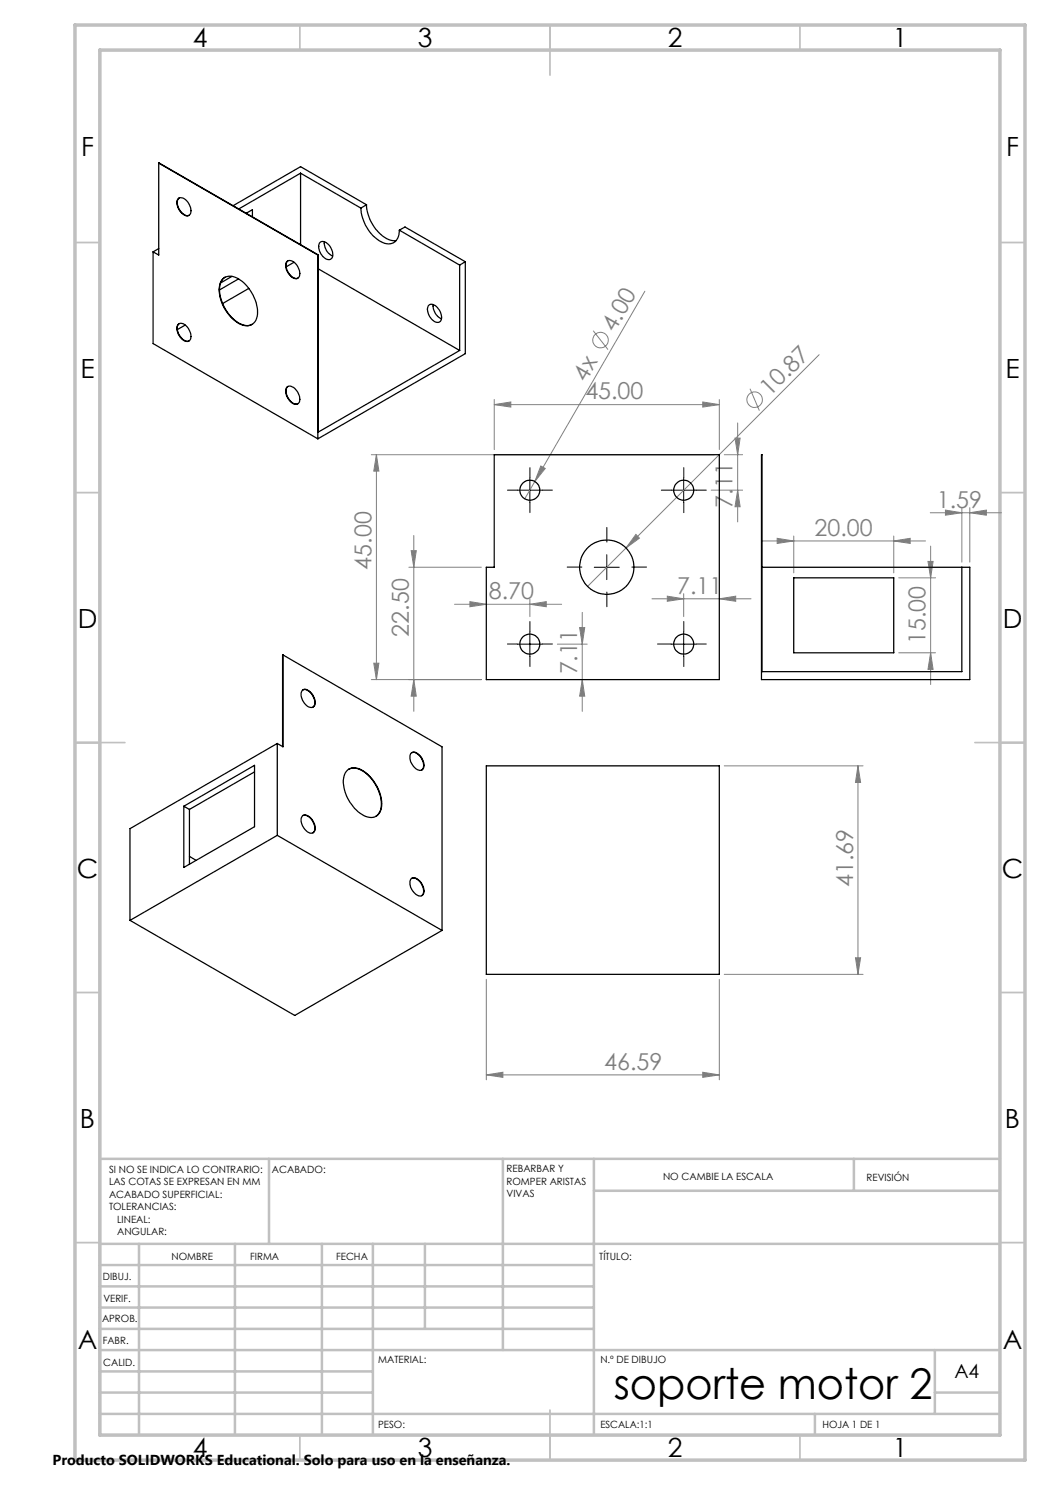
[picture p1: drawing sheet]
<svg xmlns="http://www.w3.org/2000/svg" width="210mm" height="297mm" viewBox="0 0 210 297" stroke-linecap="round" stroke-linejoin="round" font-family="sans-serif">
<g fill="none" stroke="#808080" stroke-width=".2">
<path d="M129 58.2l-22 38.1M98.8 79.9v10M118.6 66.1l3 3.8M143.9 79.9v10M150 77.7l1.9 4.4M163.8 70.9l-46.3 46.4M74.3 90.9h68.5M75.3 90.9l.5 3.3h-1zM75.3 90.9v45M98.8 80.9l3.4-.5v1zM98.8 80.9h45.1M107 96.3l-2 3.5"/>
<path d="M108.2 93.2l.8 .5-2 2.6zM140.5 80.4l3.4 .5-3.4 .5zM142.2 98h6.3M144.9 90.9h3.6M147 87.6h1l-.5 3.3zM147.5 98l.5 3.3h-1zM147.5 84.6v19.8M81.8 113.4h14.5M82.2 110.1h1.1l-.5 3.3zM82.8 107.1v35.2M106 119.8v3.5M127.2 106.9l.7 .7-2.7 2z"/>
<path d="M130.4 119.8h19.8M133.5 119.2l3.2 .6-3.2 .5zM136.7 118.7v4.6M143.9 119.8l3.2-.6v1.1zM152.4 108.2h32.7M155.4 107.7l3.4 .5-3.4 .5zM158.8 107.2v7.4M178.8 107.2v7.4M178.8 108.2l3.2-.5v1zM179.7 115.6h7.4M185.6 112.3h1l-.5 3.3zM186.1 102.5h14.2"/>
<path d="M186.1 109.2v27.7M189.1 102l3.3 .5-3.3 .5zM192.4 101.5v10.9M194 102.5l3.3-.5v1zM194 101.5v10.9M74.3 135.9h22M74.8 132.6h1l-.5 3.3zM82.8 135.9l.5 3.3h-1.1zM90.9 120.9h21.4M94 120.3l3.3 .6-3.3 .5zM106 120.9l3.3-.6v1.1zM111.5 128.8h5.9"/>
<path d="M115.9 125.5h1l-.4 3.3zM116.5 122.5v19.8M116.5 135.9l.4 3.3h-1zM179.7 130.6h7.4M186.1 130.6l.5 3.3h-1zM144.9 153.2h27.7M171.6 153.2v41.7M171.6 153.2l.5 3.3h-1zM97.3 195.9v20.1M143.9 195.9v20.1M144.9 194.9h27.7M171.1 191.6h1l-.5 3.3z"/>
<path d="M97.3 215l3.3-.5v1zM97.3 215h46.6M140.5 214.5l3.4 .5-3.4 .5z"/>
<circle cx="120.1" cy="68" r="1.57"/>
<circle cx="150.9" cy="79.9" r="1.55"/>
</g>
<g fill="none" stroke="#000" stroke-width=".2" stroke-dasharray="15.2 1.3 1.3 1.3">
<path d="M103.5 98h-2M106 95.5v-2M108.5 98h2M134.3 98h-2M136.8 95.5v-2M139.3 98h2M106 100.5v2M116.4 113.4h-3M121.4 108.4v-2.9M121.4 118.4v3M126.4 113.4h2.9M136.8 100.5v2"/>
<path d="M103.5 128.8h-2M106 126.3v-2M106 131.3v2M108.5 128.8h2M134.3 128.8h-2.8M136.8 126.3v-2M136.8 131.3v2M139.3 128.8h2"/>
</g>
<path d="M103.5 98h5M106 95.6v4.9M134.2 98h5M136.7 95.6v4.9M118.9 113.4h5M121.4 110.9v5M103.5 128.8h5M106 126.3v5M134.2 128.8h5M136.7 126.3v5" fill="none" stroke="#000" stroke-width=".2"/>
<g fill="none" stroke="#c0c0c0" stroke-width=".35">
<path d="M60 5v5M110 5v10M160 5v5M15 48.5h5M200 48.5h5M15 98.5h5M200 98.5h5M15 148.5h10M195 148.5h10M15 198.5h5M200 198.5h5M15 248.5h5"/>
<path d="M200 248.5h5M60 287v5M110 282v10M160 287v5"/>
</g>
<g fill="none" stroke="#c0c0c0" stroke-width=".5">
<path d="M53.8 231.8v17M100.6 231.8v38.2M118.8 231.8v55.2M118.8 238.2h81.2M170.8 231.8v6.4M200 231.8h-180v55.2M20 248.8h180M20 257.3h98.8M20 253h98.8M27.8 248.8v38.2M47 248.8v38.2M64.4 248.8v38.2"/>
<path d="M74.6 248.8v38.2M85 248.8v17M20 265.8h98.8M20 261.5h98.8M20 278.5h54.6M20 274.3h54.6M20 270h180M187 278.5h13M187 270v12.8M20 282.8h180M163 282.8v4.2"/>
</g>
<path d="M15 5h190v287h-190zM20 10h180v277h-180z" fill="none" stroke="#c0c0c0" stroke-width=".7"/>
<g fill="#808080">
<path d="M127.2 106.9l.7 .7-2.7 2z"/>
<path d="M108.2 93.2l.8 .5-2 2.6z"/>
<path d="M140.5 80.4l3.4 .5-3.4 .5zM98.8 80.9l3.4-.5v1zM143.9 119.8l3.2-.6v1.1zM133.5 119.2l3.2 .6-3.2 .5zM194 102.5l3.3-.5v1zM189.1 102l3.3 .5-3.3 .5zM140.5 214.5l3.4 .5-3.4 .5zM97.3 215l3.3-.5v1z"/>
<path d="M94 120.3l3.3 .6-3.3 .5zM106 120.9l3.3-.6v1.1zM155.4 107.7l3.4 .5-3.4 .5zM178.8 108.2l3.2-.5v1z"/>
<path d="M74.8 132.6h1l-.5 3.3zM75.3 90.9l.5 3.3h-1zM82.8 135.9l.5 3.3h-1.1zM82.2 110.1h1.1l-.5 3.3zM147.5 98l.5 3.3h-1zM147 87.6h1l-.5 3.3z"/>
<path d="M115.9 125.5h1l-.4 3.3zM116.5 135.9l.4 3.3h-1zM185.6 112.3h1l-.5 3.3zM186.1 130.6l.5 3.3h-1zM171.6 153.2l.5 3.3h-1zM171.1 191.6h1l-.5 3.3z"/>
</g>
<g fill="none" stroke="#000" stroke-width=".25">
<path d="M31.7 32.6l31.9 18.4M31.7 32.6v18.4l-1.1-.6M35.7 39.7a1.53 1.53 0 0 1 2 1 1.75 1.75 0 0 1 0 2.4 2.09 2.09 0 0 1-2.1-1.7l-.2-1.1zM35.8 39.6a2.05 2.05 0 0 0 .5 2.9l.9 .6h.6M60.1 34.6l-12.4 7.2M60.1 34.6l12.1 7M60.1 34.6v14.3M30.6 50.4v18.3l33 19.1M31.7 49.7l-1.1 .7M44.6 55.7a2.85 2.85 0 0 1 3.7 .5 8.3 8.3 0 0 1 3.1 7 2.23 2.23 0 0 1-3.5 1.6 8 8 0 0 1-3.9-7.9zM45 55.5a3.3 3.3 0 0 0-1 3.4 7.9 7.9 0 0 0 5 6.2h.7l.7-.2M46.4 55.3l-2.3 1.3"/>
<path d="M47.7 55.8l-3.8 2.2M49.2 42.6l1.3-.7v1.5M49.4 42.6v.1M49.8 57.7l-5.3 3M57.4 52.3a1.55 1.55 0 0 1 2.1 1 1.75 1.75 0 0 1 0 2.4 2.19 2.19 0 0 1-2.3-2l-.1-.9zM57.6 52.2a2.11 2.11 0 0 0 .5 2.8l.9 .7 .6-.1M58.8 52.5l-1.6 .9M63.6 51v36.8M63.6 51h.1M63.6 51v35.4l28.3-16.3M63.6 53.8l28.3 16.3M64 48.5a1.55 1.55 0 0 1 2.1 1 1.73 1.73 0 0 1 0 2.4 2.28 2.28 0 0 1-2.4-2.3v-.6z"/>
<path d="M64.9 48.4a3 3 0 0 0 1.6 2.8M72.2 41.6a8.1 8.1 0 0 0 4.8 7.1 2.14 2.14 0 0 0 2.8-2.2l.1-.5M73.3 41a8.1 8.1 0 0 0 4.8 7l1.1 .1M73.3 41l-13.2-7.7-13.5 7.8M73.3 41l-1.1 .6M79.9 46l12 7M79.9 46l1.1-.6 12.1 6.9M91.9 53v17.1M93.1 52.3l-1.2 .7M93.1 52.3v18.4l-29.5 17.1M35.7 64.8a1.53 1.53 0 0 1 2 1 1.73 1.73 0 0 1 0 2.4 2.2 2.2 0 0 1-2.2-2l-.1-.8zM35.8 64.7a2.05 2.05 0 0 0 .5 2.9l.9 .6h.6"/>
<path d="M37 65l-1.5 .9M57.3 77.5a1.3 1.3 0 0 1 2 .6 2.13 2.13 0 0 1 .4 2.6 1.5 1.5 0 0 1-2.1-1 2.22 2.22 0 0 1-.3-2.2zM57.6 77.3a2.15 2.15 0 0 0 .5 2.9l.6 .5h.9M85.7 61.2a1.27 1.27 0 0 1 2 .6 2.07 2.07 0 0 1 .3 2.5 1.55 1.55 0 0 1-2.1-1 2.32 2.32 0 0 1-.2-2.1zM86.6 60.9a3 3 0 0 0 1.7 2.9M98.8 90.9h45.1v45h-46.6v-22.5h1.5zM152.4 113.4h41.6v22.5h-41.7v-45h.1v43.4h40v-20.9M158.8 115.6h20v15h-20zM56.6 131l31.8 18.4v36.7M56.6 131v18.4l-1.1-.7M56.6 131l-.1 18.3M60.5 138a1.63 1.63 0 0 1 2.1 1 1.73 1.73 0 0 1 0 2.4 2.2 2.2 0 0 1-2.3-2l-.1-.8z"/>
<path d="M60.6 138a2.1 2.1 0 0 1 2.2 1.7 1.5 1.5 0 0 1-.2 1.7M50.9 154.4l-13 7.5M55.5 148.7v18.4M55.5 148.7l-29.5 17v18.4M69.4 154.1a2.59 2.59 0 0 1 3.4 .2 8.1 8.1 0 0 1 3.5 7.3 2.2 2.2 0 0 1-3.5 1.5 8.1 8.1 0 0 1-4.1-7.4l.3-1.1zM69.7 153.8a3.5 3.5 0 0 1 4 1.3 7.7 7.7 0 0 1 2.4 7.1l-.4 .6-.5 .5M82.3 150.6a1.63 1.63 0 0 1 2 1 1.79 1.79 0 0 1 0 2.4 2.35 2.35 0 0 1-2.3-2.3v-.5zM82.3 150.5a2.1 2.1 0 0 1 2.3 1.7 1.5 1.5 0 0 1-.3 1.8M97.3 153.2h46.6v41.7h-46.6zM36.8 161.3l14.1-8.2v12.2l-14.1 8.2zM36.8 161.3l1.1 .6M37.9 161.9v11"/>
<path d="M37.9 171.3l1.3 .8M55.5 167.1l32.9 19M55.5 167.1l-29.5 17M60.5 163.2a1.61 1.61 0 0 1 2.1 1 1.75 1.75 0 0 1 0 2.4 2.04 2.04 0 0 1-2.2-1.7l-.2-1.1zM60.6 163.1a2 2 0 0 1 2.2 1.7 1.5 1.5 0 0 1-.2 1.8M82.3 175.7a1.61 1.61 0 0 1 2 1 1.75 1.75 0 0 1 0 2.4 2.1 2.1 0 0 1-2.2-1.7l-.1-1.1zM82.3 175.7a2.28 2.28 0 0 1 2.4 2.3v.7l-.4 .4M26 184.1l32.9 19 29.5-17"/>
<circle cx="106" cy="98" r="2"/>
<circle cx="136.7" cy="98" r="2.01"/>
<circle cx="121.4" cy="113.4" r="5.4"/>
<circle cx="106" cy="128.8" r="1.99"/>
<circle cx="136.7" cy="128.8" r="2"/>
</g>
<text font-size="8.5" x="122.8" y="279.7">soporte motor 2</text>
<g font-size="5.3">
<text x="38.5" y="9.5">4</text>
<text x="83.5" y="9.5">3</text>
<text x="133.6" y="9.5">2</text>
<text x="178.6" y="9.5">1</text>
<text x="16.2" y="31.3">F</text>
<text x="201.2" y="31.3">F</text>
<text x="16.1" y="75.5">E</text>
<text x="201.1" y="75.5">E</text>
<text x="15.5" y="125.5">D</text>
<text x="200.5" y="125.5">D</text>
<text x="15.4" y="175.5">C</text>
<text x="200.4" y="175.5">C</text>
<text x="16" y="225.5">B</text>
<text x="201" y="225.5">B</text>
<text x="15.5" y="269.8">A</text>
<text x="200.5" y="269.8">A</text>
<text x="38.5" y="291.5">4</text>
<text x="83.5" y="291.5">3</text>
<text x="133.6" y="291.5">2</text>
<text x="178.6" y="291.5">1</text>
</g>
<g font-size="4.7" fill="#808080">
<text x="122.9" y="66.6" transform="rotate(-60 122.9 66.6)">4.00</text>
<text x="117.2" y="76.5" transform="rotate(-60 117.2 76.5)">4x</text>
<text x="117.1" y="79.9">45.00</text>
<text x="154" y="79.3" transform="rotate(-45 154 79.3)">10.87</text>
<text x="146.5" y="101.5" transform="rotate(-90 146.5 101.5)">7.11</text>
<text x="187.4" y="101.5">1.59</text>
<text x="162.9" y="107.2">20.00</text>
<text x="74.3" y="113.9" transform="rotate(-90 74.3 113.9)">45.00</text>
<text x="97.8" y="119.8">8.70</text>
<text x="135.4" y="118.7">7.11</text>
<text x="81.8" y="127.3" transform="rotate(-90 81.8 127.3)">22.50</text>
<text x="185.1" y="128.9" transform="rotate(-90 185.1 128.9)">15.00</text>
<text x="115.4" y="134.9" transform="rotate(-90 115.4 134.9)">7.11</text>
<text x="170.6" y="177.4" transform="rotate(-90 170.6 177.4)">41.69</text>
<text x="120.8" y="213.9">46.59</text>
</g>
<text font-size="3.9" x="190.9" y="275.5">A4</text>
<text font-size="2.9" x="10.5" y="292.9">Producto SOLIDWORKS Educational. Solo para uso en la enseñanza.</text>
<g font-size="2">
<text x="21.8" y="234.6">SI NO SE INDICA LO CONTRARIO:</text>
<text x="21.8" y="237.1">LAS COTAS SE EXPRESAN EN MM</text>
<text x="21.8" y="239.6">ACABADO SUPERFICIAL:</text>
<text x="54.4" y="234.6">ACABADO:</text>
<text x="101.3" y="234.5">REBARBAR Y</text>
<text x="101.3" y="237">ROMPER ARISTAS</text>
<text x="101.3" y="239.5">VIVAS</text>
<text x="132.6" y="236">NO CAMBIE LA ESCALA</text>
<text x="173.3" y="236.2">REVISIÓN</text>
<text x="21.8" y="242.1">TOLERANCIAS:</text>
<text x="23.4" y="244.6">LINEAL:</text>
<text x="23.4" y="247.1">ANGULAR:</text>
<text x="34.3" y="252">NOMBRE</text>
<text x="50" y="251.9">FIRMA</text>
<text x="67.2" y="251.9">FECHA</text>
<text x="119.9" y="251.9">TÍTULO:</text>
<text x="20.6" y="256.1">DIBUJ.</text>
<text x="20.7" y="260.3">VERIF.</text>
<text x="20.4" y="264.4">APROB.</text>
<text x="20.5" y="268.8">FABR.</text>
<text x="20.7" y="273.1">CALID.</text>
<text x="75.6" y="272.5">MATERIAL:</text>
<text x="120.1" y="272.5">N.º DE DIBUJO</text>
<text x="75.6" y="285.5">PESO:</text>
<text x="120.1" y="285.6">ESCALA:1:1</text>
<text x="164.5" y="285.6">HOJA 1 DE 1</text>
</g>
</svg>
